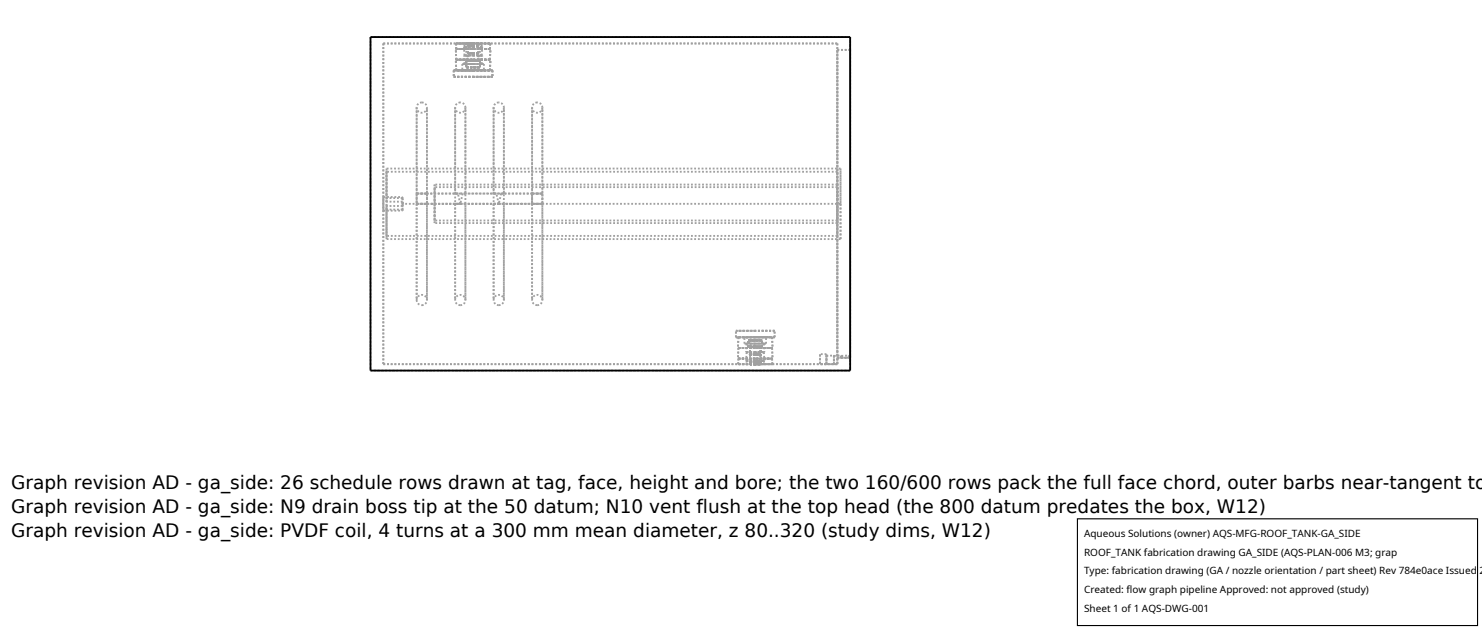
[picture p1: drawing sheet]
<svg xmlns="http://www.w3.org/2000/svg" width="212mm" height="90mm" viewBox="0 0 212 90" stroke-linecap="round" stroke-linejoin="round" font-family="sans-serif">
<g fill="none" stroke="#a0a0a0" stroke-width=".26" stroke-dasharray=".3 .3" stroke-linecap="butt">
<path d="M52.9 5.3h68.5M52.9 5.3v47.6M54.7 6.2h64.9M54.7 6.2v45.8M59.5 15.4v27.4M60.2 14.6l.6 .3 .2 .5M60.2 14.6l-.5 .3-.2 .5M61 15.4l-.2 .5-.5 .2-.6-.2-.2-.5M64.8 10.1h2.8M64.8 11h2.8M64.8 10.1v.9M65 15.4v27.4"/>
<path d="M65.1 7h2.5M65.1 8.5h2.5M65.1 6.2h2.5M65.2 7h2.4M65.2 8.5h2.4M65.2 10.1h2.4M65.2 7l-.1-.8M65.2 8.5l-.1-1.5M65.2 10.1l-.1-1.6M65.7 14.6l-.5 .3-.2 .5M66 9.1h1.6M66 10.1h1.6"/>
<path d="M66 9.1v1M66.3 6.7h1.3M66.3 7.9h1.3M66.3 6.2h1.3M66.3 9.1h1.3M66.3 6.7v-.5M66.3 7.9v-1.2M66.3 9.1v-1.2M66.5 15.4l-.2-.5-.6-.3M66.5 15.4l-.2 .5-.5 .2-.6-.2-.2-.5M66.6 6.2h1.9M66.6 8.7h1"/>
<path d="M66.6 9.6h1M66.6 9.9h1M66.6 8.7v.9M66.6 6.2v3.7M66.8 6.5h.8M66.8 7.6h.8M66.8 6.2h.8M66.8 8.7h.8M66.8 6.5v-.3M66.8 7.6v-1.1M66.8 8.7v-1.1M67.6 6.2h2.4"/>
<path d="M67.6 6.2h1.2M67.6 6.2h.7M67.6 6.2h-1M67.6 6.5h.7M67.6 6.5h.8M67.6 7.6h.7M67.6 7.6h.8M67.6 8.7h.7M67.6 8.7h.9M67.6 9.6h.9M67.6 9.9h.9M67.6 6.7h1.2"/>
<path d="M67.6 6.7h1.3M67.6 7.9h1.2M67.6 7.9h1.3M67.6 9.1h1.2M67.6 9.1h1.5M67.6 10.1h1.5M67.6 7h2.4M67.6 8.5h2.4M67.6 10.1h2.4M67.6 10.1h2.7M67.6 11h2.7M68.3 6.5h-1.5"/>
<path d="M68.3 7.6h-1.5M68.3 8.7h-1.5M68.3 6.5v-.3M68.3 7.6l.1-1.1M68.3 8.7l.1-1.1M68.3 6.2h-1.5M68.4 6.5h-1.6M68.4 7.6h-1.6M68.5 6.2h-.9M68.5 8.7h-1.9M68.5 9.6h-1.9M68.5 9.9h-1.9"/>
<path d="M68.5 8.7v.9M68.5 6.2v3.7M68.8 6.7h-2.5M68.8 7.9h-2.5M68.8 9.1h-2.5M68.8 6.7v-.5M68.8 7.9l.1-1.2M68.8 9.1l.1-1.2M68.8 6.2h-2.5M68.9 6.7h-2.6M68.9 7.9h-2.6M69.1 9.1h-3.1"/>
<path d="M69.1 10.1h-3.1M69.1 9.1v1M70 7h-4.8M70 8.5h-4.8M70 10.1h-4.8M70 7v-.8M70 8.5v-1.5M70 10.1v-1.6M70 6.2h-4.9M70 7h-4.9M70 8.5h-4.9M70.3 10.1h-5.5"/>
<path d="M70.3 11h-5.5M70.3 10.1v.9M70.5 15.4v27.4M71.2 14.6l-.5 .3-.2 .5M72 15.4l-.2-.5-.6-.3M72 15.4l-.2 .5-.5 .2-.6-.2-.2-.5M76 15.4v27.4M76.7 14.6l-.5 .3-.2 .5M77.5 15.4l-.2-.5-.6-.3M77.5 15.4l-.2 .5-.5 .2-.6-.2-.2-.5M119.6 7.1h1.8M119.6 7.1v44"/>
<path d="M119.6 6.2v45.8M121.4 5.3v47.6M121.4 7.1v44M54.7 29.1v1M54.7 30.1v-2M54.7 28.1v1M54.7 30.1h2.8M54.7 28.1h2.8M55.2 28.8v-.5M55.2 29.9v-.5M55.2 29.4v4.3M55.2 33.7v-9.2"/>
<path d="M55.2 24.5v4.3M55.2 29.9v4.2M55.2 34.1v-10M55.2 24.1v4.2M57.5 29.1v-1M57.5 28.1v.2M57.5 28.3h-2.3M57.5 28.8h-2.3M57.5 28.8v.6M57.5 29.4h-2.3M57.5 29.9h-2.3M57.5 29.9v.2"/>
<path d="M57.5 30.1v-1M57.5 29.1v-.3M57.5 29.4v-.3M57.5 29.1v-.8M57.5 29.9v-.8M59.5 29.1v-1.5M59.5 27.6h1.5M59.5 27.6v1.5M59.5 29.1h1.5M59.5 27.6h.7M59.5 29.1h.7M59.5 29.1v13.7"/>
<path d="M59.5 27.6v-12.2M61 29.1h-1.5M61 27.6v1.5M61 29.1h4.7M61 29.1v-1.5M61 27.6h-1.5M61 27.6h15M61 27.6h-.8M61 29.1h-.8M61 29.1v13.7M61 27.6v-12.2M62.1 29.1v2.8"/>
<path d="M62.1 31.9v-5.5M62.1 26.4v2.7M62.1 29.1v2.4M62.1 31.5v-4.8M62.1 26.7v2.4M65 27.6h.7M65 29.1h.7M65 27.6v-12.2M65 29.1v13.7M65.4 27.6h-.4M65.4 27.6h-4.4M65.7 29.1h5.5"/>
<path d="M65.7 29.1h.8M65.7 29.1l-.3-1.5M65.7 27.6h.8M65.7 29.1h-.7M66.1 27.6l-.4 1.5M66.5 29.1h-.8M66.5 27.6h-.4M66.5 27.6v-12.2M66.5 29.1v13.7M70.5 27.6h.7M70.5 29.1h.7M70.5 27.6v-12.2"/>
<path d="M70.5 29.1v13.7M70.9 27.6h-.4M70.9 27.6h-4.8M71.2 29.1h4.8M71.2 29.1l-.3-1.5M71.2 27.6h.8M71.2 29.1h.8M71.2 29.1h-.7M71.6 27.6l-.4 1.5M72 27.6h-.4M72 29.1h-.8M72 27.6v-12.2"/>
<path d="M72 29.1v13.7M76 29.1v-1.5M76 27.6h1.5M76 27.6v1.5M76 29.1h1.5M76 27.6h-4.4M76 29.1h.7M76 29.1v13.7M76 27.6v-12.2M76.7 29.1h.8M76.7 27.6h.8M76.7 27.6h-.7"/>
<path d="M77.5 29.1h-1.5M77.5 27.6v1.5M77.5 29.1v-1.5M77.5 27.6h-1.5M77.5 29.1v13.7M77.5 27.6v-12.2M119.6 29.1v-4.6M119.6 24.5v9.2M119.6 33.7v-4.6M119.6 29.1v-2.7M119.6 26.4v5.5M119.6 31.9v-2.8"/>
<path d="M119.6 29.1v-2.4M119.6 26.7v4.8M119.6 31.5v-2.4M119.6 24.5h-64.4M119.6 33.7h-64.4M119.6 26.4h-57.5M119.6 31.9h-57.5M119.6 26.7h-57.5M119.6 31.5h-57.5M120 29.1h-62.5M120 29.1v5M120 34.1v-10"/>
<path d="M120 24.1v5M120 24.1h-64.8M120 34.1h-64.8M54.7 52h64.9M59.5 42.8l.2-.5 .5-.2 .6 .2 .2 .5M59.5 42.8l.2 .6 .5 .2M60.2 43.6l.6-.2 .2-.6M61 42.8v-27.4M65 42.8l.2-.5 .5-.2 .5 .2 .3 .5M65.7 43.6l-.5-.2-.2-.6M65.7 43.6l.6-.2 .2-.6M66.5 42.8v-27.4"/>
<path d="M70.5 42.8l.2-.5 .5-.2 .5 .2 .3 .5M71.2 43.6l-.5-.2-.2-.6M71.2 43.6l.6-.2 .2-.6M72 42.8v-27.4M76 42.8l.2-.5 .5-.2 .5 .2 .3 .5M76.7 43.6l-.5-.3-.2-.5M76.7 43.6l.6-.3 .2-.5M77.5 42.8v-27.4M105.1 48.2h5.5M105.1 47.2h5.5M105.1 48.2v-1M105.4 51.2h4.9"/>
<path d="M105.4 49.7h4.9M105.4 52h4.9M105.5 51.2h4.8M105.5 49.7h4.8M105.5 48.2h4.8M105.5 51.2l-.1 .8M105.5 49.7l-.1 1.5M105.5 48.2l-.1 1.5M106.3 49.1h3.1M106.3 48.2h3.1M106.3 49.1v-.9M106.6 51.5h2.6"/>
<path d="M106.6 50.3h2.6M106.6 52h2.5M106.6 51.5h2.5M106.6 50.3h2.5M106.6 49.1h2.5M106.6 51.5v.5M106.6 50.3v1.2M106.6 49.1v1.2M106.9 49.5h1.9M106.9 48.6h1.9M106.9 49.5v-.9M107.1 51.7h1.6"/>
<path d="M107.1 50.6h1.6M107.1 52h1.5M107.1 51.7h1.5M107.1 50.6h1.5M107.1 49.5h1.5M107.1 51.7v.3M107.1 50.6v1.1M107.1 49.5v1.1M107.9 52h-2.5M107.9 52h-1.3M107.9 52h-.8M107.9 51.7h-.8"/>
<path d="M107.9 50.6h-.8M107.9 49.5h-.8M107.9 49.5h-1M107.9 48.6h-1M107.9 51.5h-1.3M107.9 50.3h-1.3M107.9 49.1h-1.3M107.9 49.1h-1.6M107.9 48.2h-1.6M107.9 51.2h-2.4M107.9 51.2h-2.5M107.9 49.7h-2.4"/>
<path d="M107.9 49.7h-2.5M107.9 48.2h-2.4M107.9 48.2h-2.8M107.9 47.2h-2.8M108.6 51.7h-.7M108.6 50.6h-.7M108.6 49.5h-.7M108.6 51.7v.3M108.6 50.6l.1 1.1M108.6 49.5l.1 1.1M108.6 52h-.7M108.7 51.7h-.8"/>
<path d="M108.7 50.6h-.8M108.8 49.5h-.9M108.8 48.6h-.9M108.8 49.5v-.9M109.1 51.5h-1.2M109.1 50.3h-1.2M109.1 49.1h-1.2M109.1 51.5v.5M109.1 50.3l.1 1.2M109.1 49.1l.1 1.2M109.1 52h-1.2M109.2 51.5h-1.3"/>
<path d="M109.2 50.3h-1.3M109.4 49.1h-1.5M109.4 48.2h-1.5M109.4 49.1v-.9M110.3 51.2h-2.4M110.3 49.7h-2.4M110.3 48.2h-2.4M110.3 51.2v.8M110.3 49.7v1.5M110.3 48.2v1.5M110.3 52h-2.4M110.6 48.2h-2.7"/>
<path d="M110.6 47.2h-2.7M110.6 48.2v-1M117.1 52v-1.4M117.1 50.6v1.4M118 52v-1.2M118 50.8v1.2M118 52h1.1M118 52v-1.4M118 50.6v1.4M118 52h-.9M118 50.8h1.1M118 50.6h-.9"/>
<path d="M119.1 52v-1.2M119.1 50.8v1.2M119.1 52h.5M119.1 52h-1.1M119.1 50.8h1.1M119.6 51.1h1.8M119.6 51.1v.9M119.6 52v-.9M119.6 51.1h.6M119.6 52h-.5M120.2 51.1v-.3M120.2 50.8v.3"/>
<path d="M120.2 51.1h-.6M120.2 51.1h1M120.2 50.8h1M121.2 51.1h-1M121.2 51.1v-.3M121.2 50.8v.3M121.4 52.9h-68.5M121.4 51.1v-.3M121.4 50.8v.3M121.4 51.1h-.2M121.4 50.8h-.2"/>
</g>
<path d="M52.9 5.3h68.5v47.6h-68.5z" fill="none" stroke="#000" stroke-width=".26"/>
<path d="M153.9 74.1h57.1v15.2h-57.1z" fill="#fff" stroke="#000" stroke-width=".16"/>
<g font-size="2.6">
<text x="1.6" y="69.8">Graph revision AD - ga_side: 26 schedule rows drawn at tag, face, height and bore; the two 160/600 rows pack the full face chord, outer barbs near-tangent to</text>
<text x="1.6" y="73.3">Graph revision AD - ga_side: N9 drain boss tip at the 50 datum; N10 vent flush at the top head (the 800 datum predates the box, W12)</text>
<text x="1.6" y="76.7">Graph revision AD - ga_side: PVDF coil, 4 turns at a 300 mm mean diameter, z 80..320 (study dims, W12)</text>
</g>
<g font-size="1.4">
<text x="154.8" y="76.6">Aqueous Solutions (owner) AQS-MFG-ROOF_TANK-GA_SIDE</text>
<text x="154.8" y="79.3">ROOF_TANK fabrication drawing GA_SIDE (AQS-PLAN-006 M3; grap</text>
<text x="154.8" y="82">Type: fabrication drawing (GA / nozzle orientation / part sheet) Rev 784e0ace Issued 2</text>
<text x="154.8" y="84.7">Created: flow graph pipeline Approved: not approved (study)</text>
<text x="154.8" y="87.4">Sheet 1 of 1 AQS-DWG-001</text>
</g>
</svg>
